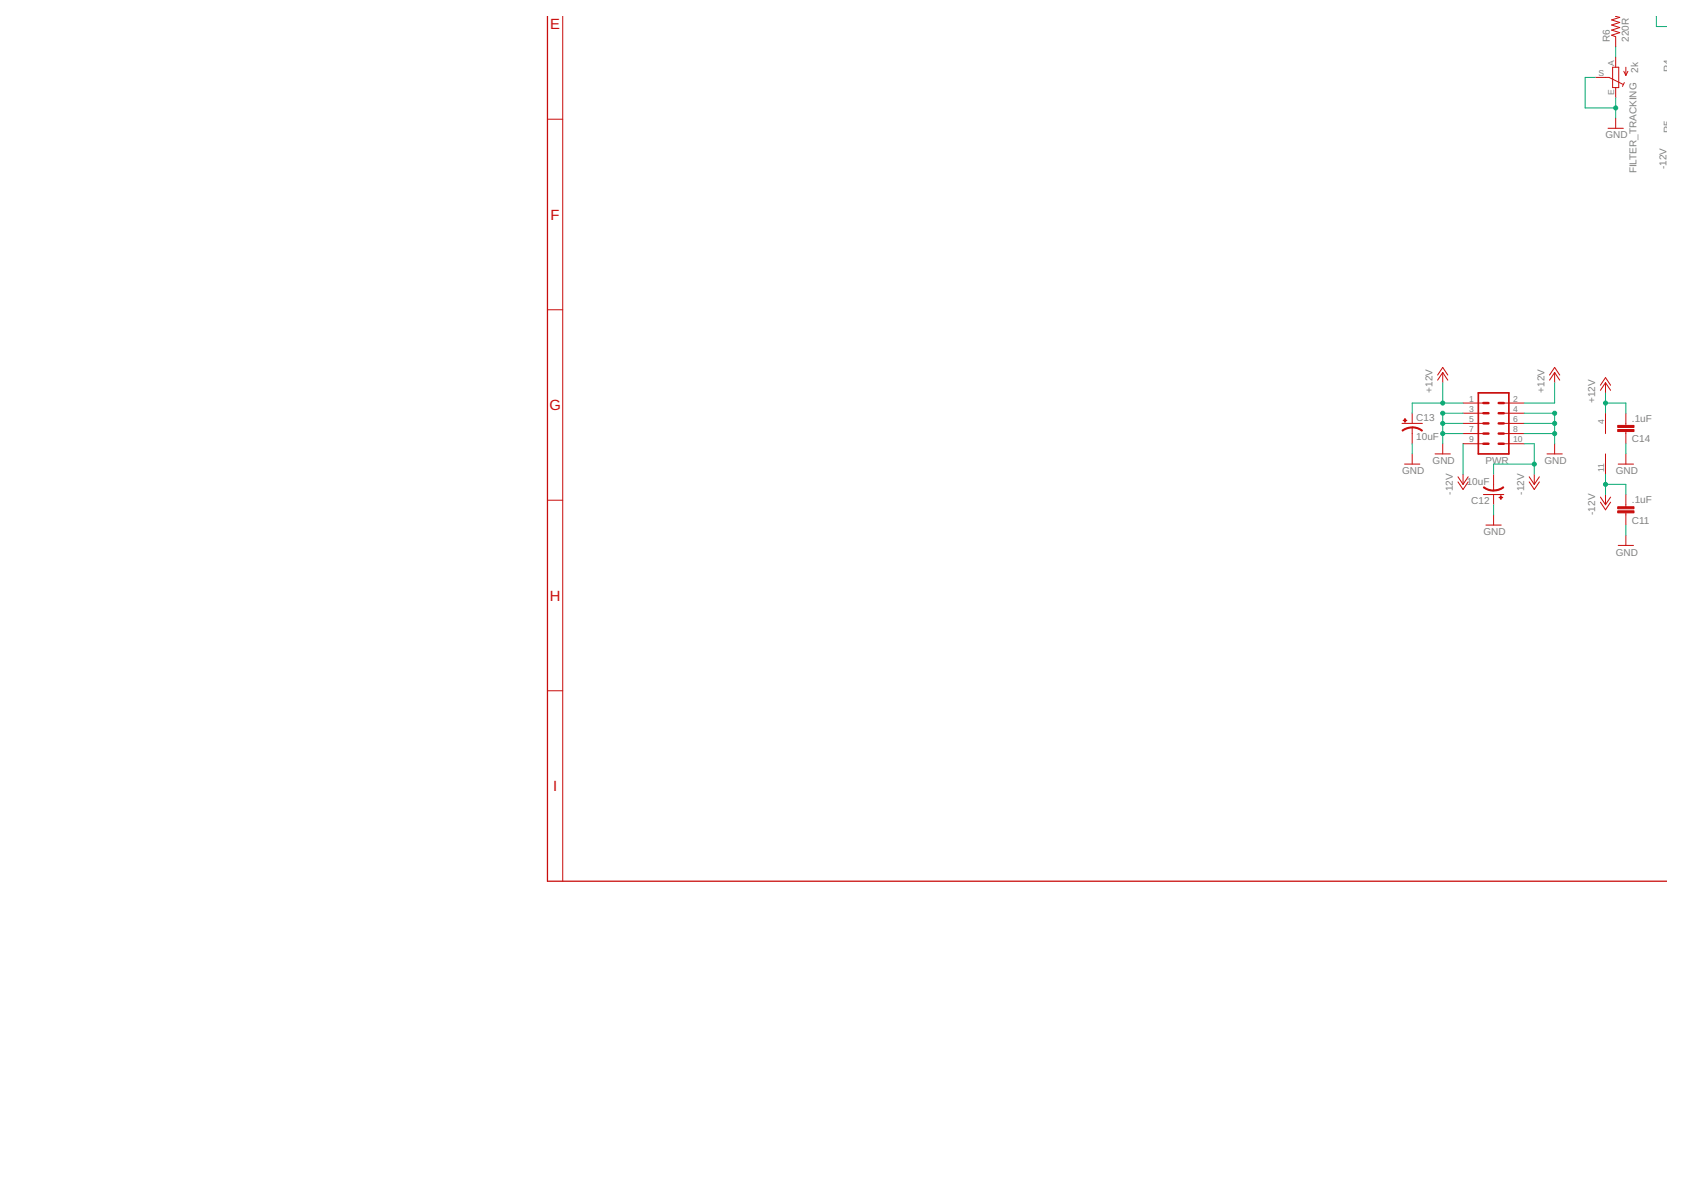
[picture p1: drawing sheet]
<svg xmlns="http://www.w3.org/2000/svg" width="420mm" height="297mm" viewBox="0 0 420 297" stroke-linecap="round" stroke-linejoin="round" font-family="sans-serif">
<g fill="none" stroke="#c90d0c" stroke-width=".25">
<path d="M140.5 4.1v215.9M398.3 19.3h3.4l3.5 1.8M402.6 16.8h1.5v5.1h-1.5zM403.4 14.2v2.6M403.6 4.1l.8 .2-2.1 .7 2.1 .6-2.1 .6 2.1 .7-2.1 .6 2.1 .6-2.1 .7 1.1 .4v2.5M405.4 17.8l.5 1M405.9 16.8v2M406.4 17.8l-.5 1M136.7 29.8h3.8M401.4 32h3.9M403.4 21.9v2.5M403.4 29.5v2.5"/>
<path d="M405.5 20.6l-.5 1M136.7 77.3h3.8M358.9 93.6l1.3-1.9 1.2 1.9M360.2 93v2.5M360.2 93l1.2 1.9M360.2 93l-1.3 1.9M386.8 93.6l1.3-1.9 1.3 1.9M388.1 93v2.5M388.1 93l1.3 1.9M388.1 93l-1.3 1.9M399.5 96.2l1.3-1.9 1.3 1.9M400.8 95.5v2.6"/>
<path d="M400.8 95.5l1.3 1.9M400.8 95.5l-1.3 1.9M350 105.7h5.1M350.6 115.8h3.9M352.6 103.1v2.6M352.6 106.7v4.1M352.6 113.3v2.5M358.3 113.3h3.8M360.2 110.8v2.5M364 119l1.3 1.9M365.3 105.7h5M365.3 100.6h5"/>
<path d="M365.3 103.1h5M365.3 108.2h5M365.3 110.8h5M365.3 118.4v2.5M366.5 119l-1.2 1.9M372.9 118.4v4M375.4 105.7h5.1M375.4 100.6h5.1M375.4 103.1h5.1M375.4 108.2h5.1M375.4 110.8h5.1M381.8 119l1.2 1.9"/>
<path d="M383 118.4v2.5M384.3 119l-1.3 1.9M386.2 113.3h3.8M388.1 110.8v2.5M400.8 103.1v5.1M400.8 113.3v5.1M404 115.8h3.8M405.9 103.1v3.1M405.9 107.7v3.1M405.9 113.3v2.5M136.7 124.9h3.8M364 120.3l1.3 1.9 1.2-1.9"/>
<path d="M370.3 123.4h5.1M371 131.1h3.8M372.9 123.4v2.6M372.9 128.5v2.6M381.8 120.3l1.2 1.9 1.3-1.9M399.5 124.1l1.3 1.9M399.5 125.3l1.3 2 1.3-2M400.8 123.4v2.6M402.1 124.1l-1.3 1.9M404 136.1h3.8M405.9 123.4v3.1M405.9 128v3.1"/>
<path d="M405.9 133.6v2.5M136.7 172.4h3.8"/>
</g>
<g fill="#c90d0c" stroke="#c90d0c" stroke-width=".25">
<path d="M370.5 121.5l.8 .5 1.6 .3v.3l-1.9-.4-.7-.5z" fill-rule="evenodd"/>
<path d="M372.9 122.3l1-.1 1.4-.7 .1 .2-1.7 .8-.8 .1z" fill-rule="evenodd"/>
<path d="M352.6 106.6l1.3 .2 1.2 .6-.1 .2-1.4-.7-1-.1z" fill-rule="evenodd"/>
<path d="M350 107.4l1.2-.6 1.4-.2v.2l-1.1 .2-1.3 .6z" fill-rule="evenodd"/>
</g>
<g fill="#c90d0c" stroke="#c90d0c" stroke-width=".25">
<path d="M374.2 124.1h.9v.1h-.9z"/>
<path d="M374.6 123.7h.2v.9h-.2z"/>
<path d="M350.3 104.9h.9v.1h-.9z"/>
<path d="M350.7 104.5h.1v.9h-.1z"/>
<path d="M403.9 127.5h4v.5h-4z"/>
<path d="M403.9 126.5h4v.5h-4z"/>
<path d="M403.9 107.2h4v.5h-4z"/>
<path d="M403.9 106.2h4v.5h-4z"/>
</g>
<path d="M369.1 98.1h7.6v15.2h-7.6z" fill="none" stroke="#c90d0c" stroke-width=".42"/>
<path d="M370.3 110.8h1.3M370.3 108.2h1.3M370.3 105.7h1.3M370.3 103.1h1.3M370.3 100.6h1.3M374.1 110.8h1.3M374.1 108.2h1.3M374.1 105.7h1.3M374.1 103.1h1.3M374.1 100.6h1.3" fill="none" stroke="#c90d0c" stroke-width=".61"/>
<path d="M136.7 4.1v215.9h279.3" fill="none" stroke="#c90d0c" stroke-width=".32"/>
<g fill="none" stroke="#0dab76" stroke-width=".25">
<path d="M398.3 19.3h-2.6v7.6h7.7M403.4 11.7v2.5M413.5 4.1v2.5h2.5M403.4 24.4v5.1M360.2 95.5v5.1M388.1 95.5v5.1h-7.6M400.8 98.1v5M352.6 110.8v2.5M360.2 108.2h5.1M360.2 105.7h5.1M365.3 110.8v7.6M365.3 103.1h-5.1v7.7"/>
<path d="M365.3 100.6h-12.7v2.5M380.5 110.8h2.5v7.6M380.5 103.1h7.6v7.7M380.5 108.2h7.6M380.5 105.7h7.6M383 115.8h-10.1v2.6M400.8 118.4v5M400.8 100.6h5.1v2.5M405.9 110.8v2.5M372.9 126v2.5M400.8 120.9h5.1v2.5M405.9 131.1v2.5"/>
</g>
<g fill="#0dab76" stroke="#0dab76" stroke-width=".25">
<circle cx="383" cy="115.8" r=".51"/>
<circle cx="400.8" cy="120.9" r=".51"/>
<circle cx="360.2" cy="100.6" r=".51"/>
<circle cx="400.8" cy="100.6" r=".51"/>
<circle cx="388.1" cy="108.2" r=".51"/>
<circle cx="388.1" cy="105.7" r=".51"/>
<circle cx="388.1" cy="103.1" r=".51"/>
<circle cx="360.2" cy="108.2" r=".51"/>
<circle cx="360.2" cy="105.7" r=".51"/>
<circle cx="360.2" cy="103.1" r=".51"/>
<circle cx="403.4" cy="26.9" r=".51"/>
</g>
<g font-size="3.7" fill="#c90d0c">
<text x="137.4" y="7.3">E</text>
<text x="137.5" y="54.8">F</text>
<text x="137.2" y="102.4">G</text>
<text x="137.2" y="149.9">H</text>
<text x="138.1" y="197.5">I</text>
</g>
<g font-size="2.5" fill="#808080">
<text x="401.9" y="10.4" transform="rotate(-90 401.9 10.4)">R6</text>
<text x="406.7" y="10.4" transform="rotate(-90 406.7 10.4)">220R</text>
<text x="408.9" y="18.2" transform="rotate(-90 408.9 18.2)">2k</text>
<text x="417.1" y="18.1" transform="rotate(-90 417.1 18.1)">R4</text>
<text x="400.8" y="34.6">GND</text>
<text x="417.1" y="33.3" transform="rotate(-90 417.1 33.3)">R5</text>
<text x="408.6" y="43.3" transform="rotate(-90 408.6 43.3)">FILTER_TRACKING</text>
<text x="416.1" y="42.2" transform="rotate(-90 416.1 42.2)">-12V</text>
<text x="357.6" y="98.1" transform="rotate(-90 357.6 98.1)">+12V</text>
<text x="385.6" y="98.1" transform="rotate(-90 385.6 98.1)">+12V</text>
<text x="398.3" y="100.6" transform="rotate(-90 398.3 100.6)">+12V</text>
<text x="353.6" y="105">C13</text>
<text x="407.4" y="105.3">.1uF</text>
<text x="353.6" y="109.9">10uF</text>
<text x="407.4" y="110.4">C14</text>
<text x="350" y="118.4">GND</text>
<text x="357.6" y="115.8">GND</text>
<text x="370.9" y="115.8">PWR</text>
<text x="385.6" y="115.8">GND</text>
<text x="403.4" y="118.4">GND</text>
<text x="362.7" y="123.5" transform="rotate(-90 362.7 123.5)">-12V</text>
<text x="366.2" y="121">10uF</text>
<text x="367.3" y="125.9">C12</text>
<text x="380.5" y="123.5" transform="rotate(-90 380.5 123.5)">-12V</text>
<text x="407.4" y="125.6">.1uF</text>
<text x="398.3" y="128.5" transform="rotate(-90 398.3 128.5)">-12V</text>
<text x="407.4" y="130.7">C11</text>
<text x="370.3" y="133.6">GND</text>
<text x="403.4" y="138.7">GND</text>
</g>
<g font-size="2.1" fill="#808080">
<text x="403" y="16.4" transform="rotate(-90 403 16.4)">A</text>
<text x="399" y="19">S</text>
<text x="403" y="23.6" transform="rotate(-90 403 23.6)">E</text>
<text x="366.8" y="100.2">1</text>
<text x="377.8" y="100.2">2</text>
<text x="366.8" y="102.8">3</text>
<text x="366.8" y="105.3">5</text>
<text x="366.8" y="107.9">7</text>
<text x="377.8" y="102.8">4</text>
<text x="377.8" y="105.3">6</text>
<text x="377.8" y="107.9">8</text>
<text x="400.5" y="105.9" transform="rotate(-90 400.5 105.9)">4</text>
<text x="366.8" y="110.4">9</text>
<text x="377.8" y="110.4">10</text>
<text x="400.5" y="117.9" transform="rotate(-90 400.5 117.9)">11</text>
</g>
</svg>
